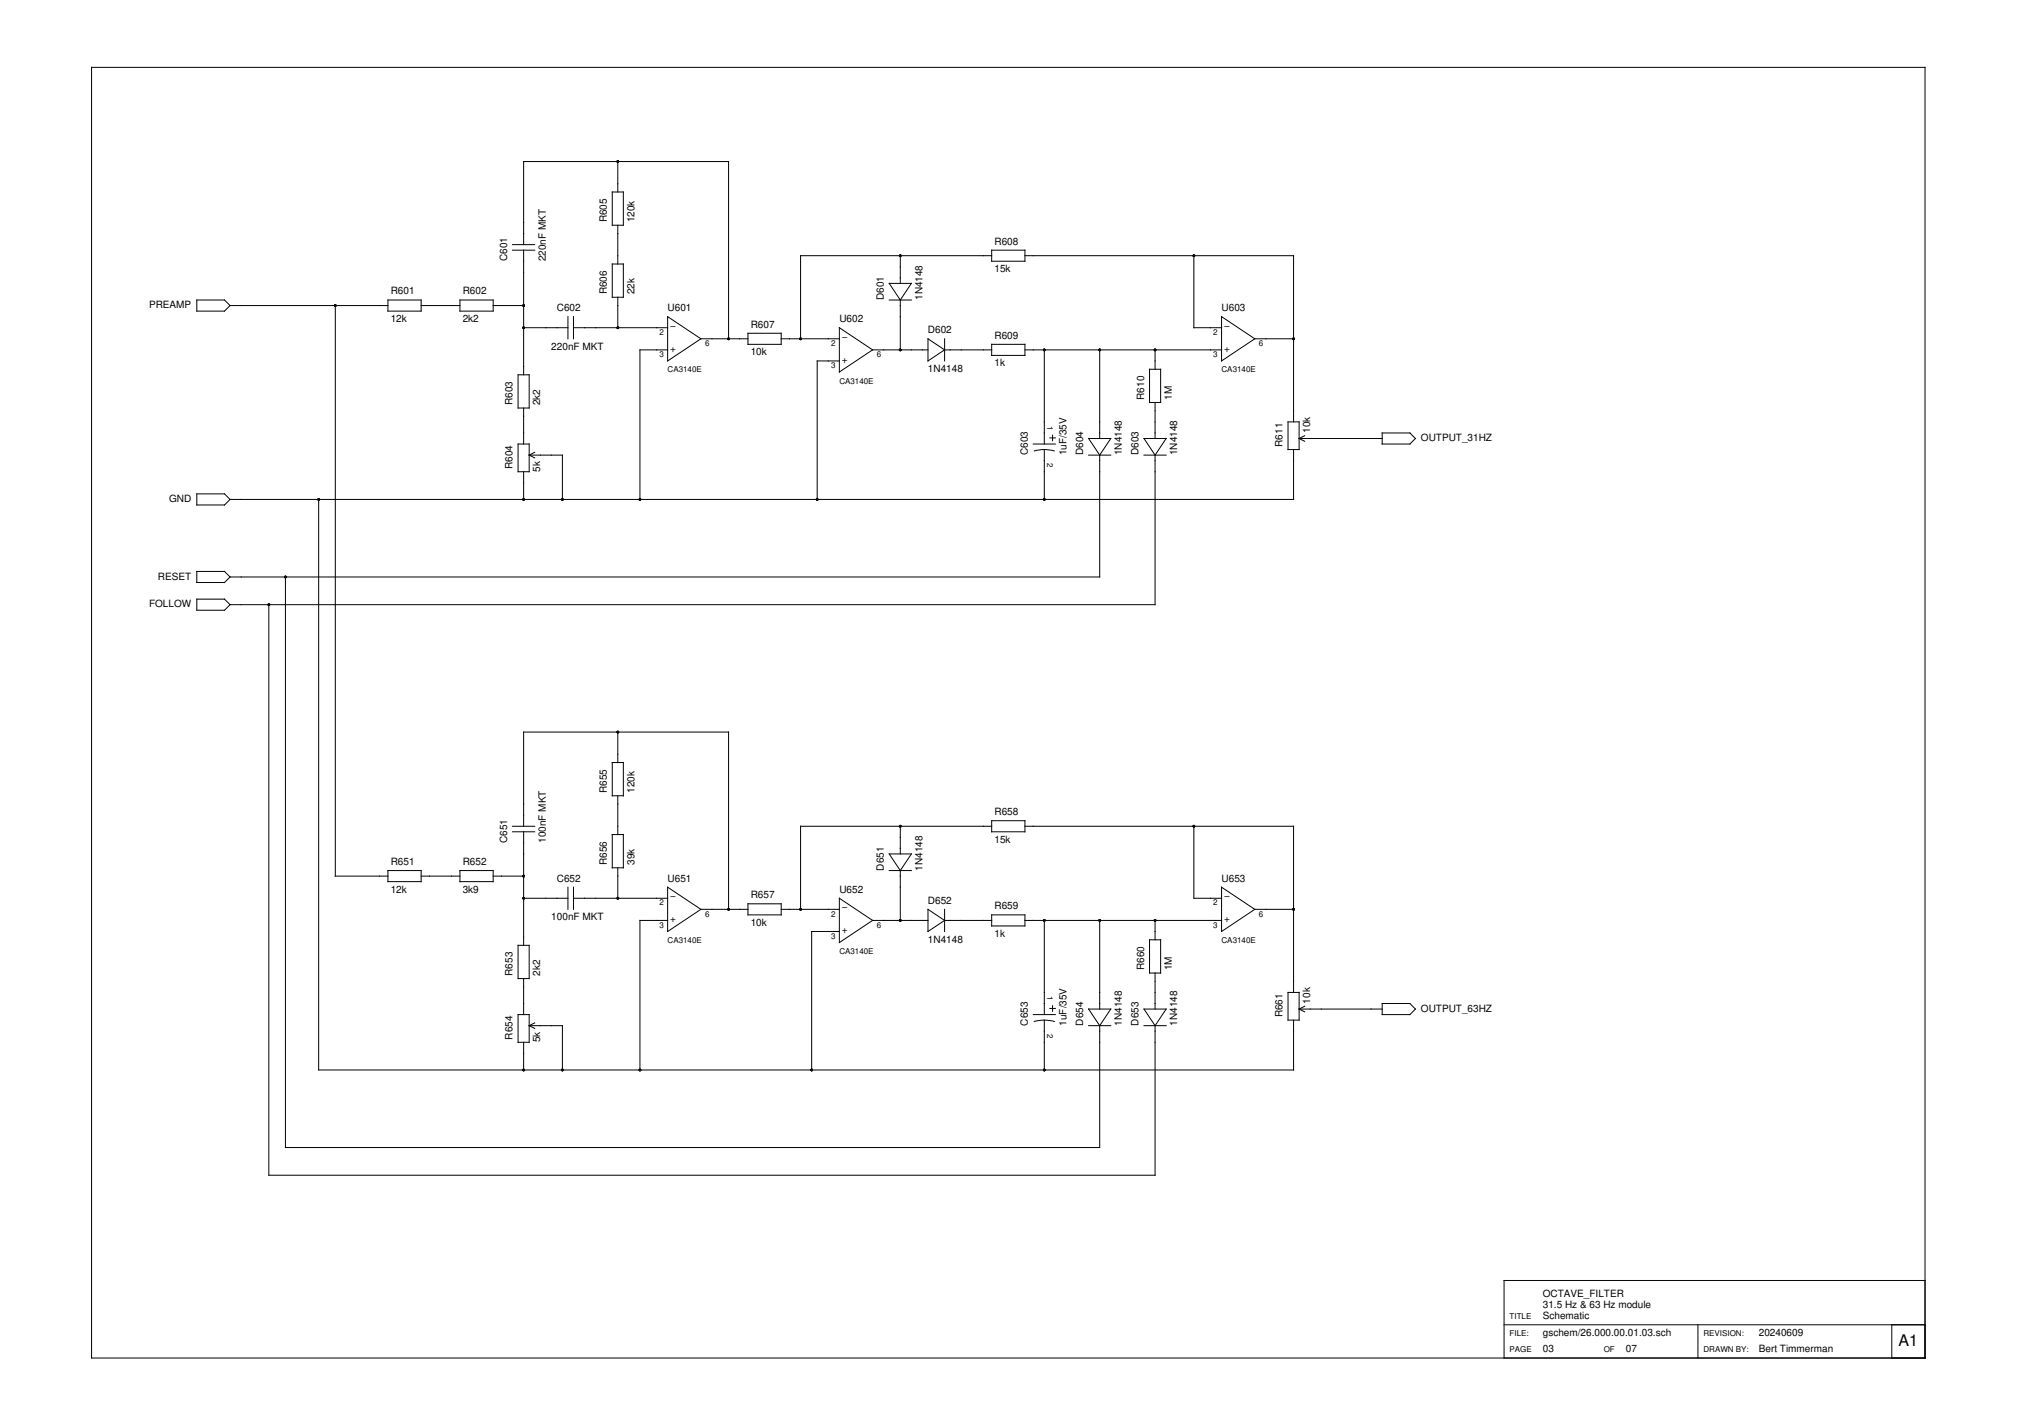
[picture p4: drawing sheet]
<svg xmlns="http://www.w3.org/2000/svg" width="420mm" height="297mm" viewBox="0 0 420 297" stroke-linecap="round" stroke-linejoin="round" font-family="sans-serif">
<g fill="none" stroke="#000" stroke-width=".21">
<path d="M19.1 14h381.9v268.9h-381.9zM127.5 40h2.3v6.9h-2.3zM128.7 33.6v6.4M106.8 52.1h4.6M106.8 51h4.6M109.1 51v-17.4h42.7v37M109.1 52.1v26M127.5 55h2.3v6.9h-2.3zM128.7 46.9v8.1M185.2 59h4.6l-2.3 3.5zM187.5 53.3v5.7M206.6 52.1h6.9v2.3h-6.9z"/>
<path d="M206.6 53.3h-39.8v17.3M213.5 53.3h56v34.6M248.7 53.3v15h5.8M41 62.5h5.8l1.1 1.1-1.1 1.2h-5.8zM47.9 63.6h32.9M69.8 63.6v118.9h11M80.8 62.5h6.9v2.3h-6.9zM87.7 63.6h8.1M95.8 62.5h6.9v2.3h-6.9zM102.7 63.6h6.4M107.9 78.1h2.3v6.9h-2.3zM109.1 68.3h9.2"/>
<path d="M118.3 66v4.6M119.5 68.3h19.6M119.5 66v4.6M128.7 61.9v6.4M139.1 72.9h-5.8v31.1M139.1 66l6.9 4.6-6.9 4.6zM146 70.6h9.8M155.8 69.4h6.9v2.3h-6.9zM162.7 70.6h12.1M174.8 75.2h-4.6v28.8M174.8 68.3l7 4.6-7 4.6zM181.8 72.9h11.5"/>
<path d="M185.2 62.5h4.6M187.5 62.5v10.4M193.3 70.6l3.5 2.3-3.5 2.3zM196.8 72.9h9.8M196.8 70.6v4.6M206.6 71.7h6.9v2.3h-6.9zM213.5 72.9h41M217.5 72.9v19.6M229.1 72.9v18.4M239.5 76.9h2.3v6.9h-2.3zM240.6 72.9v4M254.5 66l6.9 4.6-6.9 4.6z"/>
<path d="M261.4 70.6h8.1M107.9 92.5h2.3v5.8h-2.3zM109.1 85v7.5M109.1 98.3v5.7M110.2 94.8h7v9.2M110.2 94.8l1.2 .6M111.4 94.2l-1.2 .6M215.2 92.5h4.6M215.4 93.9a8.1 8.1 0 0 1 4.2 0M217.5 93.6v10.4M218.7 91.2h1.1M219.3 90.6v1.2"/>
<path d="M226.8 94.8h4.6M226.8 91.3h4.6l-2.3 3.5zM229.1 94.8v25.4h-181.2M238.3 94.8h4.6M238.3 91.3h4.6l-2.3 3.5zM240.6 83.8v7.5M240.6 94.8v31.2h-192.7M268.3 87.9h2.3v5.7h-2.3zM269.5 93.6v10.4h-221.6M270.6 91.3h17.3M270.6 91.3l1.2 .6M271.8 90.8l-1.2 .5"/>
<path d="M287.9 90.2h5.8l1.1 1.1-1.1 1.2h-5.8zM41 102.9h5.8l1.1 1.1-1.1 1.2h-5.8zM41 119h5.8l1.1 1.2-1.1 1.1h-5.8zM66.4 104v118.9h203.1v-10.4M41 124.8h5.8l1.1 1.2-1.1 1.1h-5.8zM56 126v118.8h184.6v-31.2M59.5 120.2v118.8h169.6v-25.4M127.5 158.8h2.3v7h-2.3zM128.7 152.5v6.3M106.8 172.1h4.6M106.8 173.3h4.6M109.1 172.1v-19.6h42.7v36.9"/>
<path d="M109.1 173.3v23.6M127.5 173.8h2.3v7h-2.3zM128.7 165.8v8M185.2 177.9h4.6l-2.3 3.4zM187.5 172.1v5.8M206.6 172.1h-39.8v17.3M206.6 171h6.9v2.3h-6.9zM213.5 172.1h56v34.6M248.7 172.1v15h5.8M80.8 181.3h6.9v2.3h-6.9zM87.7 182.5h8.1M95.8 181.3h6.9v2.3h-6.9z"/>
<path d="M102.7 182.5h6.4M107.9 196.9h2.3v6.9h-2.3zM109.1 187.1h9.2M118.3 184.8v4.6M119.5 184.8v4.6M119.5 187.1h19.6M128.7 180.8v6.3M139.1 191.7h-5.8v31.2M139.1 184.8l6.9 4.6-6.9 4.6zM146 189.4h9.8M155.8 188.3h6.9v2.3h-6.9zM162.7 189.4h12.1"/>
<path d="M174.8 194h-5.7v28.9M174.8 187.1l7 4.6-7 4.6zM181.8 191.7h11.5M185.2 181.3h4.6M187.5 181.3v10.4M193.3 189.4l3.5 2.3-3.5 2.3zM196.8 189.4v4.6M196.8 191.7h9.8M206.6 190.6h6.9v2.3h-6.9zM213.5 191.7h41M217.5 191.7v19.6M229.1 191.7v18.5"/>
<path d="M239.5 195.8h2.3v6.9h-2.3zM240.6 191.7v4.1M254.5 184.8l6.9 4.6-6.9 4.6zM261.4 189.4h8.1M107.9 211.3h2.3v5.8h-2.3zM109.1 203.8v7.5M109.1 217.1v5.8M110.2 213.6h7v9.3M110.2 213.6l1.2 .6M111.4 213.1l-1.2 .5M215.2 211.3h4.6M215.4 212.8a8.1 8.1 0 0 1 4.2 0"/>
<path d="M217.5 212.5v10.4M218.7 210.1h1.1M219.3 209.5v1.1M226.8 210.2h4.6l-2.3 3.4zM226.8 213.6h4.6M238.3 210.2h4.6l-2.3 3.4zM238.3 213.6h4.6M240.6 202.7v7.5M268.3 206.7h2.3v5.8h-2.3zM270.6 210.2h17.3M270.6 210.2l1.2 .6M271.8 209.6l-1.2 .6"/>
<path d="M287.9 209h5.8l1.1 1.2-1.1 1.1h-5.8zM313.3 276h87.7M353.7 276v6.9M394.1 276v6.9M401 266.7h-87.7v16.2"/>
</g>
<g fill="#000">
<circle cx="128.7" cy="33.6" r=".29"/>
<circle cx="187.5" cy="53.3" r=".29"/>
<circle cx="248.7" cy="53.3" r=".29"/>
<circle cx="69.8" cy="63.6" r=".29"/>
<circle cx="109.1" cy="68.3" r=".29"/>
<circle cx="109.1" cy="63.6" r=".29"/>
<circle cx="128.7" cy="68.3" r=".29"/>
<circle cx="151.8" cy="70.6" r=".29"/>
<circle cx="166.8" cy="70.6" r=".29"/>
<circle cx="187.5" cy="72.9" r=".29"/>
<circle cx="217.5" cy="72.9" r=".29"/>
<circle cx="229.1" cy="72.9" r=".29"/>
<circle cx="240.6" cy="72.9" r=".29"/>
<circle cx="269.5" cy="70.6" r=".29"/>
<circle cx="66.4" cy="104" r=".29"/>
<circle cx="109.1" cy="104" r=".29"/>
<circle cx="117.2" cy="104" r=".29"/>
<circle cx="133.3" cy="104" r=".29"/>
<circle cx="170.2" cy="104" r=".29"/>
<circle cx="217.5" cy="104" r=".29"/>
<circle cx="56" cy="126" r=".29"/>
<circle cx="59.5" cy="120.2" r=".29"/>
<circle cx="128.7" cy="152.5" r=".29"/>
<circle cx="187.5" cy="172.1" r=".29"/>
<circle cx="248.7" cy="172.1" r=".29"/>
<circle cx="109.1" cy="187.1" r=".29"/>
<circle cx="109.1" cy="182.5" r=".29"/>
<circle cx="128.7" cy="187.1" r=".29"/>
<circle cx="151.8" cy="189.4" r=".29"/>
<circle cx="166.8" cy="189.4" r=".29"/>
<circle cx="187.5" cy="191.7" r=".29"/>
<circle cx="217.5" cy="191.7" r=".29"/>
<circle cx="229.1" cy="191.7" r=".29"/>
<circle cx="240.6" cy="191.7" r=".29"/>
<circle cx="269.5" cy="189.4" r=".29"/>
<circle cx="109.1" cy="222.9" r=".29"/>
<circle cx="117.2" cy="222.9" r=".29"/>
<circle cx="133.3" cy="222.9" r=".29"/>
<circle cx="169.1" cy="222.9" r=".29"/>
<circle cx="217.5" cy="222.9" r=".29"/>
</g>
<text font-size="3.3" x="395.5" y="280.3">A1</text>
<g font-size="2.1">
<text x="126.4" y="46.3" transform="rotate(-90 126.4 46.3)">R605</text>
<text x="132.2" y="46.3" transform="rotate(-90 132.2 46.3)">120k</text>
<text x="207.2" y="51">R608</text>
<text x="105.6" y="54.4" transform="rotate(-90 105.6 54.4)">C601</text>
<text x="113.7" y="54.4" transform="rotate(-90 113.7 54.4)">220nF MKT</text>
<text x="207.2" y="56.7">15k</text>
<text x="31" y="64.2">PREAMP</text>
<text x="81.4" y="61.3">R601</text>
<text x="96.4" y="61.3">R602</text>
<text x="116" y="64.8">C602</text>
<text x="126.4" y="61.3" transform="rotate(-90 126.4 61.3)">R606</text>
<text x="132.2" y="61.3" transform="rotate(-90 132.2 61.3)">22k</text>
<text x="139.1" y="64.8">U601</text>
<text x="184.1" y="62.5" transform="rotate(-90 184.1 62.5)">D601</text>
<text x="192.2" y="62.5" transform="rotate(-90 192.2 62.5)">1N4148</text>
<text x="254.5" y="64.8">U603</text>
<text x="81.4" y="67.1">12k</text>
<text x="96.4" y="67.1">2k2</text>
<text x="139.6" y="68.5">−</text>
<text x="156.4" y="68.3">R607</text>
<text x="174.8" y="67.1">U602</text>
<text x="175.4" y="70.8">−</text>
<text x="193.3" y="69.4">D602</text>
<text x="207.2" y="70.6">R609</text>
<text x="255" y="68.5">−</text>
<text x="114.8" y="72.9">220nF MKT</text>
<text x="139.6" y="73.2">+</text>
<text x="156.4" y="74">10k</text>
<text x="175.4" y="75.5">+</text>
<text x="193.3" y="77.5">1N4148</text>
<text x="207.2" y="76.3">1k</text>
<text x="255" y="73.2">+</text>
<text x="238.3" y="83.3" transform="rotate(-90 238.3 83.3)">R610</text>
<text x="244.1" y="83.3" transform="rotate(-90 244.1 83.3)">1M</text>
<text x="106.8" y="84.4" transform="rotate(-90 106.8 84.4)">R603</text>
<text x="112.5" y="84.4" transform="rotate(-90 112.5 84.4)">2k2</text>
<text x="214.1" y="94.8" transform="rotate(-90 214.1 94.8)">C603</text>
<text x="222.2" y="94.8" transform="rotate(-90 222.2 94.8)">1uF/35V</text>
<text x="225.6" y="94.8" transform="rotate(-90 225.6 94.8)">D604</text>
<text x="233.7" y="94.8" transform="rotate(-90 233.7 94.8)">1N4148</text>
<text x="237.2" y="94.8" transform="rotate(-90 237.2 94.8)">D603</text>
<text x="245.2" y="94.8" transform="rotate(-90 245.2 94.8)">1N4148</text>
<text x="267.2" y="93.1" transform="rotate(-90 267.2 93.1)">R611</text>
<text x="272.9" y="90.2" transform="rotate(-90 272.9 90.2)">10k</text>
<text x="296" y="91.9">OUTPUT_31HZ</text>
<text x="106.8" y="97.7" transform="rotate(-90 106.8 97.7)">R604</text>
<text x="112.5" y="98.3" transform="rotate(-90 112.5 98.3)">5k</text>
<text x="35.2" y="104.6">GND</text>
<text x="32.9" y="120.7">RESET</text>
<text x="31" y="126.5">FOLLOW</text>
<text x="126.4" y="165.2" transform="rotate(-90 126.4 165.2)">R655</text>
<text x="132.2" y="165.2" transform="rotate(-90 132.2 165.2)">120k</text>
<text x="207.2" y="169.8">R658</text>
<text x="105.6" y="175.6" transform="rotate(-90 105.6 175.6)">C651</text>
<text x="113.7" y="175.6" transform="rotate(-90 113.7 175.6)">100nF MKT</text>
<text x="207.2" y="175.6">15k</text>
<text x="81.4" y="180.2">R651</text>
<text x="81.4" y="186">12k</text>
<text x="96.4" y="180.2">R652</text>
<text x="96.4" y="186">3k9</text>
<text x="116" y="183.6">C652</text>
<text x="126.4" y="180.2" transform="rotate(-90 126.4 180.2)">R656</text>
<text x="132.2" y="180.2" transform="rotate(-90 132.2 180.2)">39k</text>
<text x="139.1" y="183.6">U651</text>
<text x="174.8" y="186">U652</text>
<text x="184.1" y="181.3" transform="rotate(-90 184.1 181.3)">D651</text>
<text x="192.2" y="181.3" transform="rotate(-90 192.2 181.3)">1N4148</text>
<text x="254.5" y="183.6">U653</text>
<text x="114.8" y="191.7">100nF MKT</text>
<text x="139.6" y="187.3">−</text>
<text x="156.4" y="187.1">R657</text>
<text x="175.4" y="189.6">−</text>
<text x="193.3" y="188.3">D652</text>
<text x="207.2" y="189.4">R659</text>
<text x="255" y="187.3">−</text>
<text x="139.6" y="192.1">+</text>
<text x="156.4" y="192.9">10k</text>
<text x="175.4" y="194.4">+</text>
<text x="193.3" y="196.3">1N4148</text>
<text x="207.2" y="195.2">1k</text>
<text x="255" y="192.1">+</text>
<text x="106.8" y="203.3" transform="rotate(-90 106.8 203.3)">R653</text>
<text x="112.5" y="203.3" transform="rotate(-90 112.5 203.3)">2k2</text>
<text x="238.3" y="202.1" transform="rotate(-90 238.3 202.1)">R660</text>
<text x="244.1" y="202.1" transform="rotate(-90 244.1 202.1)">1M</text>
<text x="272.9" y="209" transform="rotate(-90 272.9 209)">10k</text>
<text x="214.1" y="213.6" transform="rotate(-90 214.1 213.6)">C653</text>
<text x="222.2" y="213.6" transform="rotate(-90 222.2 213.6)">1uF/35V</text>
<text x="225.6" y="213.6" transform="rotate(-90 225.6 213.6)">D654</text>
<text x="233.7" y="213.6" transform="rotate(-90 233.7 213.6)">1N4148</text>
<text x="237.2" y="213.6" transform="rotate(-90 237.2 213.6)">D653</text>
<text x="245.2" y="213.6" transform="rotate(-90 245.2 213.6)">1N4148</text>
<text x="267.2" y="211.9" transform="rotate(-90 267.2 211.9)">R661</text>
<text x="296" y="210.7">OUTPUT_63HZ</text>
<text x="106.8" y="216.5" transform="rotate(-90 106.8 216.5)">R654</text>
<text x="112.5" y="217.1" transform="rotate(-90 112.5 217.1)">5k</text>
<text x="321.4" y="270.2">OCTAVE_FILTER</text>
<text x="321.4" y="274.8">Schematic</text>
<text x="321.4" y="272.5">31.5 Hz &amp; 63 Hz module</text>
<text x="321.4" y="281.7">03</text>
<text x="321.4" y="278.3">gschem/26.000.00.01.03.sch</text>
<text x="338.7" y="281.7">07</text>
<text x="366.4" y="278.3">20240609</text>
<text x="366.4" y="281.7">Bert Timmerman</text>
</g>
<g font-size="1.7">
<text x="137.3" y="69.8">2</text>
<text x="252.7" y="69.8">2</text>
<text x="137.3" y="74.4">3</text>
<text x="139.1" y="77.5">CA3140E</text>
<text x="146.9" y="72.1">6</text>
<text x="173.1" y="72.1">2</text>
<text x="173.1" y="76.7">3</text>
<text x="182.6" y="74.4">6</text>
<text x="252.7" y="74.4">3</text>
<text x="254.5" y="77.5">CA3140E</text>
<text x="262.2" y="72.1">6</text>
<text x="174.8" y="79.9">CA3140E</text>
<text x="218.1" y="88.7" transform="rotate(90 218.1 88.7)">1</text>
<text x="218.1" y="96.5" transform="rotate(90 218.1 96.5)">2</text>
<text x="137.3" y="188.6">2</text>
<text x="146.9" y="190.9">6</text>
<text x="173.1" y="190.9">2</text>
<text x="252.7" y="188.6">2</text>
<text x="262.2" y="190.9">6</text>
<text x="137.3" y="193.2">3</text>
<text x="139.1" y="196.3">CA3140E</text>
<text x="173.1" y="195.5">3</text>
<text x="182.6" y="193.2">6</text>
<text x="252.7" y="193.2">3</text>
<text x="254.5" y="196.3">CA3140E</text>
<text x="174.8" y="198.6">CA3140E</text>
<text x="218.1" y="207.5" transform="rotate(90 218.1 207.5)">1</text>
<text x="218.1" y="215.4" transform="rotate(90 218.1 215.4)">2</text>
<text x="314.5" y="274.8">TITLE</text>
<text x="314.5" y="278.3">FILE:</text>
<text x="314.5" y="281.7">PAGE</text>
<text x="334.1" y="281.7">OF</text>
<text x="354.8" y="278.3">REVISION:</text>
<text x="354.8" y="281.7">DRAWN BY:</text>
</g>
</svg>
